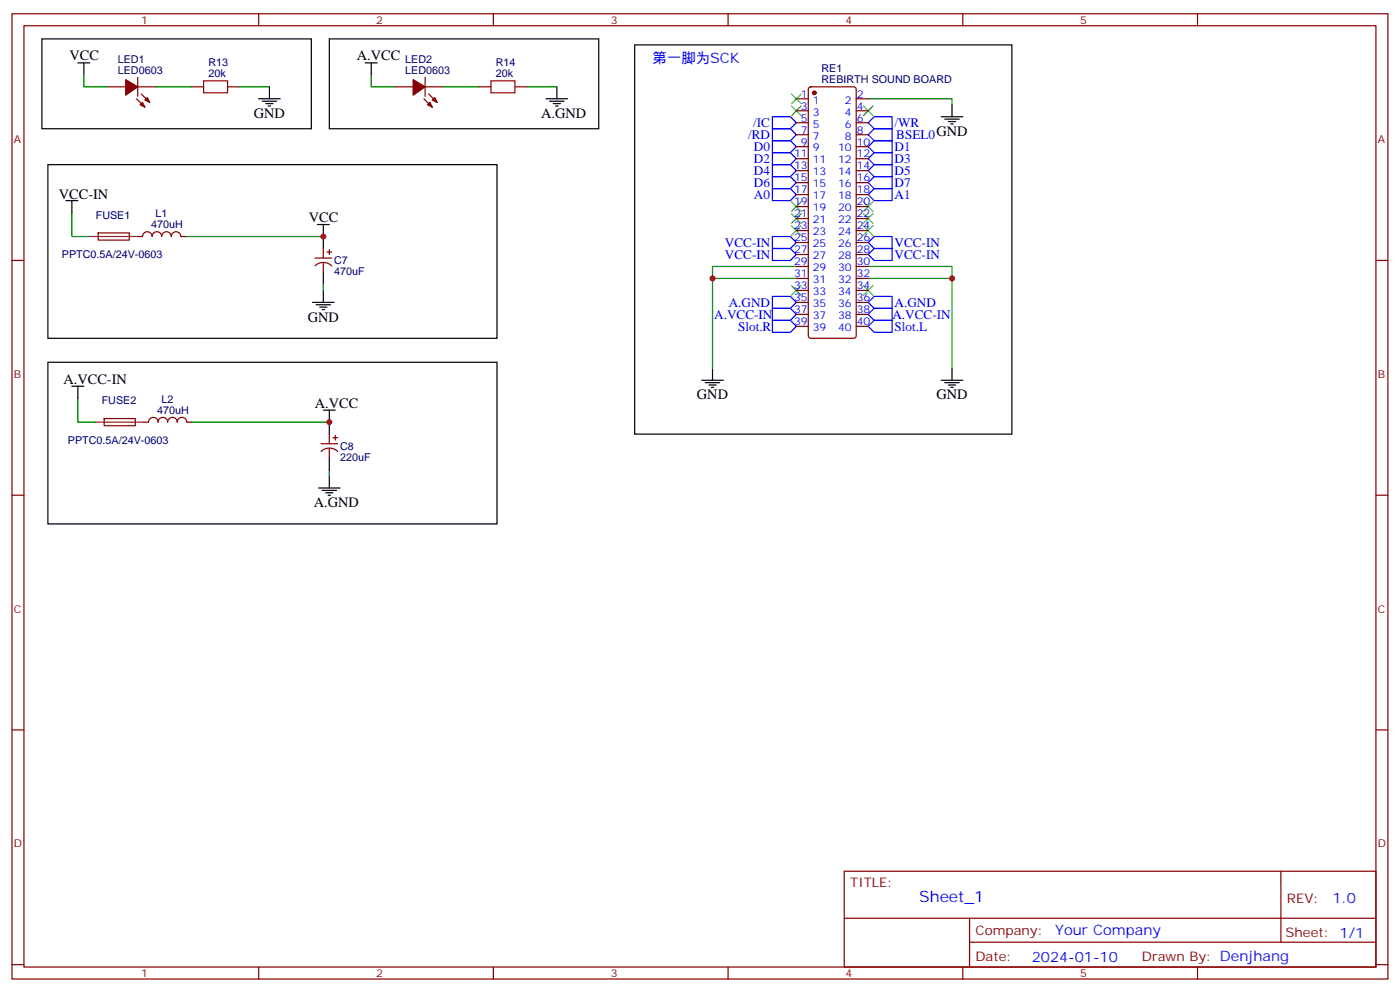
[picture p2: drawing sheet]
<svg xmlns="http://www.w3.org/2000/svg" width="412mm" height="292mm" viewBox="0 0 412 292" stroke-linecap="round" stroke-linejoin="round" font-family="sans-serif">
<g fill="none" stroke="#870000" stroke-width=".35">
<path d="M3.5 4.1h405.4v284.3h-405.4zM7.1 7.6h398.2v277.3h-398.2zM76.2 4.1v3.5M145.3 4.1v3.5M214.5 4.1v3.5M283.6 4.1v3.5M352.8 4.1v3.5M31.7 25.6h5.3M40.2 29.1l2.5 2.5M40.6 25.6h5.3M40.6 22.8v5.6M41.6 27.7l2.5 2.5"/>
<path d="M56.4 25.6h3.6M67 25.6h3.6M116.4 25.6h5.3M124.9 29.1l2.5 2.5M125.2 25.6h5.3M125.2 22.8v5.6M126.3 27.7l2.5 2.5M141.1 25.6h3.5M151.7 25.6h3.5M234.6 29.1h3.5M234.6 32.6h3.5M234.6 36.2h3.5"/>
<path d="M234.6 39.7h3.5M238.4 25.8l.4-.2h12.7l.5 .2 .2 .5v72.7l-.2 .5-.5 .2h-12.7l-.5-.3-.2-.4v-72.7zM252.2 29.1h3.6M252.2 32.6h3.6M252.2 36.2h3.6M252.2 39.7h3.6M234.6 43.2h3.5M234.6 46.7h3.5M234.6 50.3h3.5M234.6 53.8h3.5M234.6 57.3h3.5M252.2 43.2h3.6"/>
<path d="M252.2 46.7h3.6M252.2 50.3h3.6M252.2 53.8h3.6M252.2 57.3h3.6M3.5 76.7h3.6M28.9 68.6h9.2v2.1h-9.1zM40.6 69.7h1.4a1.41 1.41 0 0 1 1.4-1.4 1.41 1.41 0 0 1 1.4 1.4 1.41 1.41 0 0 1 1.4-1.4 1.41 1.41 0 0 1 1.4 1.4 1.41 1.41 0 0 1 1.4-1.4 1.41 1.41 0 0 1 1.4 1.4 1.41 1.41 0 0 1 1.5-1.4 1.41 1.41 0 0 1 1.4 1.4h1.4M92.8 76h4.9M92.8 78.3a3.5 3.5 0 0 1 4.9 0M95.2 73.2v2.8M95.2 77.4v2.9M96.3 74.3h1.4"/>
<path d="M97 73.6v1.4M234.6 78.5h3.5M234.6 75h3.5M234.6 71.4h3.5M234.6 67.9h3.5M234.6 60.9h3.5M234.6 64.4h3.5M252.2 78.5h3.6M252.2 75h3.6M252.2 71.4h3.6M252.2 67.9h3.6M252.2 60.9h3.6"/>
<path d="M252.2 64.4h3.6M405.3 76.7h3.6M234.6 96.1h3.5M234.6 92.6h3.5M234.6 89.1h3.5M234.6 85.5h3.5M234.6 82h3.5M252.2 96.1h3.6M252.2 92.6h3.6M252.2 89.1h3.6M252.2 85.5h3.6M252.2 82h3.6"/>
<path d="M30.7 123.3h9.1l.1 2.1h-9.2zM42.3 124.4l1.4-.1a1.41 1.41 0 0 1 1.5-1.4 1.41 1.41 0 0 1 1.4 1.5M46.6 124.3a1.41 1.41 0 0 1 1.4-1.4 1.41 1.41 0 0 1 1.4 1.5M49.4 124.3a1.41 1.41 0 0 1 1.4-1.4 1.41 1.41 0 0 1 1.4 1.5M52.2 124.3a1.41 1.41 0 0 1 1.4-1.4 1.41 1.41 0 0 1 1.4 1.5M55 124.4h1.4M94.5 130.7h5M94.6 133a3.5 3.5 0 0 1 4.9 0M97 127.9v2.8M97 132.1v2.8M98.1 128.9h1.4M98.8 128.2v1.4"/>
<path d="M3.5 145.9h3.6M405.3 145.9h3.6M3.5 215h3.6M405.3 215h3.6M248.7 256.6h156.6v28.3h-156.6zM377.3 256.7v20.8M248.7 270.5h156.5M285.6 277.5h119.6M285.6 270.5v14.1M3.5 284.2h3.6M76.2 284.9v3.5M145.3 284.9v3.5"/>
<path d="M214.5 284.9v3.5M283.6 284.9v3.5M352.8 284.9v3.5M405.3 284.2h3.6"/>
</g>
<g fill="none" stroke="#000" stroke-width=".35">
<path d="M12.3 11.5h79.4v26.4h-79.4zM22.9 18.5h3.6M24.7 18.5v3.5M97 11.5h79.4v26.4h-79.4zM107.6 18.5h3.5M109.4 18.5v3.5M187 13.2h111.1v114.7h-111.1zM76.2 29.1h6.3M77.3 29.8h4.2M78.3 30.5h2.1M79 31.2h.7M79.4 25.6v3.5"/>
<path d="M160.9 29.1h6.3M161.9 29.8h4.3M163 30.5h2.1M163.7 31.2h.7M164 25.6v3.5M277.3 34.4h6.3M278.3 35.1h4.3M279.4 35.8h2.1M280.1 36.5h.7M280.5 30.9v3.5M14.1 48.5h132.3v51.2h-132.3zM19.4 59.1h3.5"/>
<path d="M21.2 59.1v3.5M93.5 66.1h3.5M95.2 66.1v7.1M92.1 89.1h6.3M93.1 89.8h4.3M94.2 90.5h2.1M94.9 91.2h.7M95.2 80.3v3.5M95.2 85.5v3.6M14.1 106.7h132.3v47.6h-132.3zM21.2 113.8h3.5M22.9 113.8v3.5"/>
<path d="M206.7 112h6.4M207.8 112.7h4.2M208.8 113.4h2.2M209.5 114.1h.8M209.9 108.5v3.5M277.3 112h6.3M278.3 112.7h4.3M279.4 113.4h2.1M280.1 114.1h.7M280.5 108.5v3.5M95.2 120.8h3.6M97 120.8v7.1"/>
<path d="M97 134.9v3.6M93.8 143.8h6.4M94.9 144.5h4.2M96 145.2h2.1M96.7 145.9h.7M97 140.2v3.6"/>
</g>
<g fill="none" stroke="#00f" stroke-width=".35">
<path d="M227.5 34.4h5.3l1.8 1.8-1.8 1.7h-5.3zM227.5 37.9h5.3l1.8 1.8-1.8 1.8h-5.3zM255.8 39.7l1.7-1.8h5.3v3.6h-5.3zM257.5 34.4h5.3v3.5h-5.3l-1.7-1.7zM227.5 41.5h5.3l1.8 1.7-1.8 1.8h-5.3zM227.5 45h5.3l1.8 1.7-1.8 1.8h-5.3zM227.5 48.5h5.3l1.8 1.8-1.8 1.7h-5.3zM227.5 52h5.3l1.8 1.8-1.8 1.8h-5.3zM227.5 55.6h5.3l1.8 1.7-1.8 1.8h-5.3zM255.8 57.3l1.7-1.7h5.3v3.5h-5.3zM255.8 46.7l1.7-1.7h5.3v3.5h-5.3zM257.5 41.5h5.3v3.5h-5.3l-1.7-1.8z"/>
<path d="M257.5 48.5h5.3v3.5h-5.3l-1.7-1.7zM257.5 52h5.3v3.6h-5.3l-1.7-1.8zM227.5 69.7h5.3l1.8 1.7-1.8 1.8h-5.3zM227.5 73.2h5.3l1.8 1.8-1.8 1.7h-5.3zM255.8 71.4l1.7-1.7h5.3v3.5h-5.3zM257.5 73.2h5.3v3.5h-5.3l-1.7-1.7zM227.5 87.3h5.3l1.8 1.8-1.8 1.7h-5.3zM227.5 90.8h5.3l1.8 1.8-1.8 1.8h-5.3zM227.5 94.4h5.3l1.8 1.7-1.8 1.8h-5.3zM255.8 89.1l1.7-1.8h5.3v3.5h-5.3zM255.8 96.1l1.7-1.7h5.3v3.5h-5.3zM255.8 92.6l1.7-1.8h5.3v3.6h-5.3z"/>
</g>
<g fill="none" stroke="#008700" stroke-width=".35">
<path d="M24.7 22v3.6h7M45.9 25.6h10.5M70.6 25.6h8.8M109.4 22v3.6h7M130.5 25.6h10.6M155.2 25.6h8.8M255.8 29.1h24.7v1.8M21.2 62.6v7.1h5.3M54.7 69.7h40.5M234.6 78.5h-24.7v30M255.8 78.5h24.7v30M95.2 83.8v1.7"/>
<path d="M209.9 82h24.7M255.8 82h24.7M22.9 117.3v7.1h5.3M56.4 124.4h40.6M97 138.5v1.7"/>
</g>
<path d="M60 23.8h7v3.5h-7zM144.6 23.8h7.1v3.5h-7.1z" fill="none" stroke="#a10000" stroke-width=".35"/>
<g fill="#870000" stroke="#870000" stroke-width=".35">
<path d="M121.7 23.5l3.5 2.1-3.5 2.4z"/>
<path d="M125.9 30.9l.7-.7 .8 1.4z"/>
<path d="M128.1 28.8l.7 1.4-1.4-.7z"/>
<path d="M37 23.5l3.6 2.1-3.6 2.4z"/>
<path d="M41.3 30.9l.7-.7 .7 1.4z"/>
<path d="M43.4 28.8l.7 1.4-1.4-.7z"/>
<circle cx="239.9" cy="27.3" r=".53"/>
</g>
<path d="M26.5 69.7h14.1M28.2 124.4h14.1" fill="none" stroke="#8c2424" stroke-width=".35"/>
<g fill="none" stroke="#3c3" stroke-width=".35">
<path d="M233.2 31.2l2.8 2.8M233.2 27.7l2.8 2.8M236 31.2l-2.8 2.8M236 27.7l-2.8 2.8M254.4 31.2l2.8 2.8M257.2 31.2l-2.8 2.8M233.2 59.4l2.8 2.9M236 59.4l-2.8 2.9M254.4 59.4l2.8 2.9M257.2 59.4l-2.8 2.9M233.2 63l2.8 2.8M233.2 66.5l2.8 2.8"/>
<path d="M236 63l-2.8 2.8M236 66.5l-2.8 2.8M254.4 63l2.8 2.8M254.4 66.5l2.8 2.8M257.2 63l-2.8 2.8M257.2 66.5l-2.8 2.8M233.2 84.1l2.8 2.9M236 84.1l-2.8 2.9M254.4 84.1l2.8 2.9M257.2 84.1l-2.8 2.9"/>
</g>
<g fill="#c00">
<circle cx="97" cy="124.4" r=".88"/>
<circle cx="95.3" cy="69.7" r=".88"/>
<circle cx="209.9" cy="82" r=".88"/>
<circle cx="280.5" cy="82" r=".88"/>
</g>
<text font-size="4.6" fill="#00f" x="270.8" y="265.7">Sheet_1</text>
<g font-size="4.2">
<text x="20.5" y="17.8">VCC</text>
<text x="105.1" y="17.8">A.VCC</text>
<text x="74.8" y="34.7">GND</text>
<text x="159.5" y="34.7">A.GND</text>
<text x="17.3" y="58.7">VCC-IN</text>
<text x="91" y="65.4">VCC</text>
<text x="90.7" y="94.7">GND</text>
<text x="18.7" y="113.1">A.VCC-IN</text>
<text x="205.3" y="117.7">GND</text>
<text x="275.9" y="117.7">GND</text>
<text x="92.8" y="120.1">A.VCC</text>
<text x="92.4" y="149.4">A.GND</text>
</g>
<g font-size="4.2" fill="#00f">
<text x="192.3" y="18.5">第一脚为SCK</text>
<text x="392.5" y="265.9">1.0</text>
<text x="310.9" y="275.5">Your Company</text>
<text x="304" y="283.3">2024-01-10</text>
</g>
<g font-size="3.9" fill="#00f">
<text x="220.4" y="40.9">/RD</text>
<text x="221.9" y="37.4">/IC</text>
<text x="263.5" y="37.4">/WR</text>
<text x="264" y="41">BSEL0GND</text>
<text x="222.1" y="44.5">D0</text>
<text x="222.1" y="47.9">D2</text>
<text x="263.5" y="44.4">D1</text>
<text x="263.5" y="47.9">D3</text>
<text x="222.1" y="51.4">D4</text>
<text x="263.5" y="51.4">D5</text>
<text x="222.1" y="55">D6</text>
<text x="222.1" y="58.6">A0</text>
<text x="263.5" y="58.5">A1</text>
<text x="263.5" y="55">D7</text>
<text x="213.6" y="72.7">VCC-IN</text>
<text x="213.6" y="76.2">VCC-IN</text>
<text x="263.5" y="72.7">VCC-IN</text>
<text x="263.5" y="76.2">VCC-IN</text>
<text x="210.4" y="93.9">A.VCC-IN</text>
<text x="214.7" y="90.3">A.GND</text>
<text x="262.9" y="93.9">A.VCC-IN</text>
<text x="263.5" y="90.3">A.GND</text>
<text x="217.4" y="97.4">Slot.R</text>
<text x="263.5" y="97.4">Slot.L</text>
</g>
<g font-size="3.9" fill="#800">
<text x="250.5" y="261.2">TITLE:</text>
<text x="379.1" y="265.9">REV:</text>
<text x="287.4" y="275.4">Company:</text>
<text x="378.7" y="276">Sheet: 1/1</text>
<text x="287.4" y="283.1">Date:</text>
<text x="336.4" y="283.2">Drawn By: Denjhang</text>
</g>
<g font-size="3.2" fill="#800">
<text x="41.6" y="7.1">1</text>
<text x="110.8" y="7.1">2</text>
<text x="179.9" y="7.1">3</text>
<text x="249.1" y="7.1">4</text>
<text x="318.2" y="7.1">5</text>
<text x="4.1" y="42.2">A</text>
<text x="405.9" y="42.2">A</text>
<text x="4.1" y="111.3">B</text>
<text x="405.9" y="111.3">B</text>
<text x="4.1" y="180.4">C</text>
<text x="405.9" y="180.4">C</text>
<text x="4.1" y="249.6">D</text>
<text x="405.9" y="249.6">D</text>
<text x="41.6" y="287.9">1</text>
<text x="110.8" y="287.9">2</text>
<text x="179.9" y="287.9">3</text>
<text x="249.1" y="287.9">4</text>
<text x="318.2" y="287.9">5</text>
</g>
<g font-size="3.2" fill="#000080">
<text x="34.7" y="21.7">LED0603</text>
<text x="34.7" y="18.5">LED1</text>
<text x="61.4" y="22.8">20k</text>
<text x="61.4" y="19.6">R13</text>
<text x="119.4" y="21.7">LED0603</text>
<text x="119.4" y="18.5">LED2</text>
<text x="146.1" y="22.8">20k</text>
<text x="146.1" y="19.6">R14</text>
<text x="242" y="21.3">RE1</text>
<text x="242" y="24.4">REBIRTH SOUND BOARD</text>
<text x="28.2" y="64.4">FUSE1</text>
<text x="45.8" y="64">L1</text>
<text x="44.5" y="67.3">470uH</text>
<text x="18.2" y="76.1">PPTC0.5A/24V-0603</text>
<text x="98.4" y="77.9">C7</text>
<text x="98.4" y="81">470uF</text>
<text x="30" y="119.1">FUSE2</text>
<text x="47.6" y="118.7">L2</text>
<text x="46.3" y="122">470uH</text>
<text x="20" y="130.8">PPTC0.5A/24V-0603</text>
<text x="100.2" y="135.7">220uF</text>
<text x="100.2" y="132.5">C8</text>
</g>
<g font-size="3.2" fill="#00f">
<text x="235.9" y="28.8">1</text>
<text x="252.4" y="28.8">2</text>
<text x="235.9" y="32.3">3</text>
<text x="235.9" y="35.8">5</text>
<text x="239.4" y="30.5">1</text>
<text x="239.4" y="34">3</text>
<text x="248.9" y="34">4</text>
<text x="248.9" y="30.5">2</text>
<text x="252.4" y="35.8">6</text>
<text x="252.4" y="32.3">4</text>
<text x="235.9" y="39.3">7</text>
<text x="239.4" y="37.6">5</text>
<text x="239.4" y="41.1">7</text>
<text x="248.9" y="41.1">8</text>
<text x="248.9" y="37.6">6</text>
<text x="252.4" y="39.3">8</text>
<text x="233.9" y="46.4">11</text>
<text x="235.9" y="42.9">9</text>
<text x="239.4" y="44.6">9</text>
<text x="246.9" y="44.6">10</text>
<text x="252.4" y="46.4">12</text>
<text x="252.4" y="42.9">10</text>
<text x="233.9" y="49.9">13</text>
<text x="233.9" y="53.4">15</text>
<text x="239.4" y="48.2">11</text>
<text x="239.4" y="51.7">13</text>
<text x="246.9" y="51.7">14</text>
<text x="246.9" y="48.2">12</text>
<text x="252.4" y="53.4">16</text>
<text x="252.4" y="49.9">14</text>
<text x="233.9" y="57">17</text>
<text x="239.4" y="55.2">15</text>
<text x="239.4" y="58.7">17</text>
<text x="246.9" y="58.7">18</text>
<text x="246.9" y="55.2">16</text>
<text x="252.4" y="57">18</text>
<text x="233.9" y="60.5">19</text>
<text x="233.9" y="64">21</text>
<text x="239.4" y="62.3">19</text>
<text x="239.4" y="65.8">21</text>
<text x="246.9" y="65.8">22</text>
<text x="246.9" y="62.3">20</text>
<text x="252.4" y="64">22</text>
<text x="252.4" y="60.5">20</text>
<text x="233.9" y="67.6">23</text>
<text x="233.9" y="71.1">25</text>
<text x="239.4" y="69.3">23</text>
<text x="246.9" y="69.3">24</text>
<text x="252.4" y="71.1">26</text>
<text x="252.4" y="67.6">24</text>
<text x="233.9" y="74.6">27</text>
<text x="239.4" y="72.8">25</text>
<text x="239.4" y="76.4">27</text>
<text x="246.9" y="76.4">28</text>
<text x="246.9" y="72.8">26</text>
<text x="252.4" y="74.6">28</text>
<text x="233.9" y="78.1">29</text>
<text x="233.9" y="81.7">31</text>
<text x="239.4" y="79.9">29</text>
<text x="239.4" y="83.4">31</text>
<text x="246.9" y="83.4">32</text>
<text x="246.9" y="79.9">30</text>
<text x="252.4" y="81.7">32</text>
<text x="252.4" y="78.1">30</text>
<text x="233.9" y="85.2">33</text>
<text x="233.9" y="88.7">35</text>
<text x="239.4" y="87">33</text>
<text x="246.9" y="87">34</text>
<text x="252.4" y="88.7">36</text>
<text x="252.4" y="85.2">34</text>
<text x="233.9" y="92.3">37</text>
<text x="233.9" y="95.8">39</text>
<text x="239.4" y="90.5">35</text>
<text x="239.4" y="94">37</text>
<text x="246.9" y="94">38</text>
<text x="246.9" y="90.5">36</text>
<text x="252.4" y="95.8">40</text>
<text x="252.4" y="92.3">38</text>
<text x="239.4" y="97.5">39</text>
<text x="246.9" y="97.5">40</text>
</g>
</svg>
